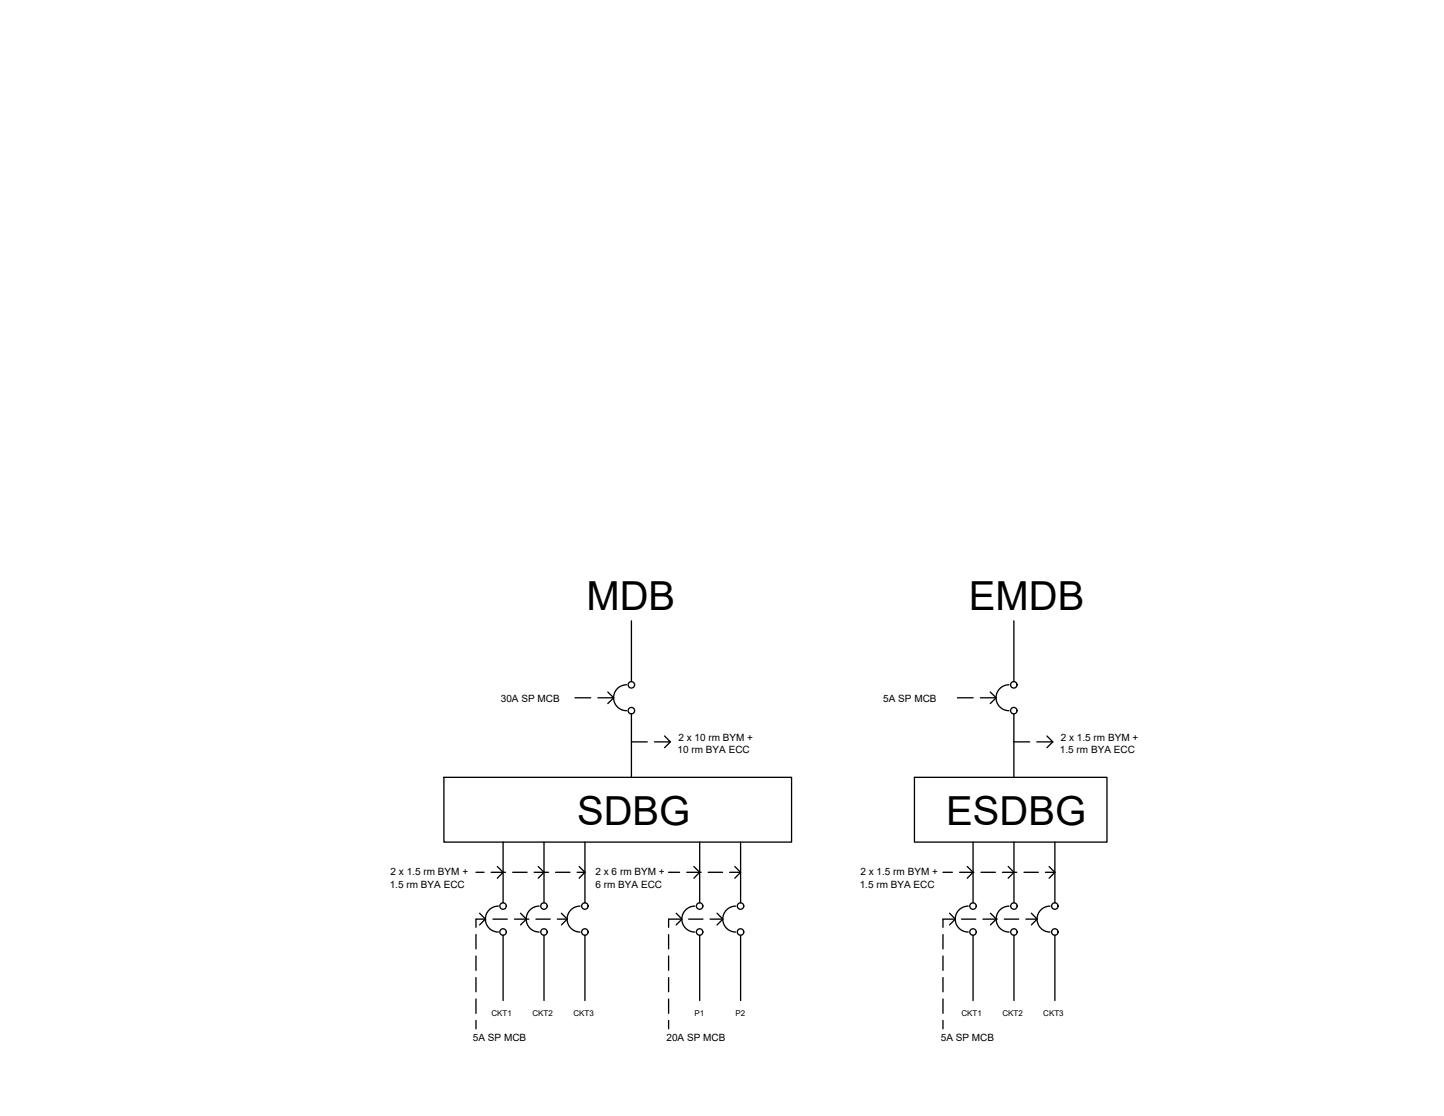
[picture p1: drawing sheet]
<svg xmlns="http://www.w3.org/2000/svg" width="279mm" height="216mm" viewBox="0 0 279 216" stroke-linecap="round" stroke-linejoin="round" font-family="sans-serif">
<!-- layer: 0 -->
<g fill="none" stroke="#000" stroke-width=".25">
<path d="M111.3 135h3M115.7 135h3M117.6 133.9l1.1 1.1-1.1 1.1M121.2 132.5a2.51 2.51 0 0 0-2.5 2.5 2.51 2.51 0 0 0 2.5 2.5M122.2 120.1v11.8M122.2 138.1v12.3M185.3 135h3M189.7 135h3M191.6 133.9l1.1 1.1-1.1 1.1M195.2 132.5a2.51 2.51 0 0 0-2.5 2.5 2.51 2.51 0 0 0 2.5 2.5M196.2 120.1v11.8M196.2 138.1v12.3"/>
<path d="M85.9 150.4h67.3v12.5h-67.3zM122.2 143.5h3M128.6 142.4l1.1 1.1h-3.1M129.7 143.5l-1.1 1.1M176.9 150.4h37.3v12.5h-37.3zM196.2 143.5h3M202.6 142.4l1.1 1.1h-3.1M203.7 143.5l-1.1 1.1M92.1 168.8h1.6M92.8 176.7l1.1 1.1-1.1 1.1M94 177.8h-1.9v1.6M95 168.8h2.8"/>
<path d="M95.4 177.8h2.7M96.2 167.6l1.1 1.2-1.1 1.1M96.4 175.3a2.51 2.51 0 0 0-2.5 2.5 2.51 2.51 0 0 0 2.5 2.5M97.3 162.9v11.8M99.2 168.8h2.8M99.5 177.8h2.8M100.7 176.7l1.1 1.1-1.1 1.1M103.4 168.8h2.7M103.7 177.8h2.8M104.1 167.6l1.2 1.2-1.2 1.1M104.3 175.3a2.51 2.51 0 0 0-2.5 2.5 2.51 2.51 0 0 0 2.5 2.5M105.3 162.9v11.8"/>
<path d="M107.5 168.8h2.8M107.8 177.8h1.9M108.6 176.7l1.1 1.1-1.1 1.1M111.7 168.8h1.5M112.1 167.6l1.1 1.2-1.1 1.1M112.2 175.3a2.51 2.51 0 0 0-2.5 2.5 2.51 2.51 0 0 0 2.5 2.5M113.2 162.9v11.8M129.4 168.8h2.1M130.8 176.7l1.2 1.1-1.2 1.1M131.8 177.8h-2.4v1.6M132.9 168.8h2.8M133.2 177.8h2.8"/>
<path d="M134.3 167.6l1.1 1.2-1.1 1.1M134.4 175.3a2.51 2.51 0 0 0-2.5 2.5 2.51 2.51 0 0 0 2.5 2.5M135.4 162.9v11.8M137 168.8h2.8M137.4 177.8h2.5M138.7 176.7l1.2 1.1-1.2 1.1M141.2 168.8h2.1M142.2 167.6l1.1 1.2-1.1 1.1M142.4 175.3a2.51 2.51 0 0 0-2.6 2.5 2.51 2.51 0 0 0 2.6 2.5M143.3 162.9v11.8M182.5 168.8h1.8M183.7 176.7l1.1 1.1-1.1 1.1"/>
<path d="M184.6 177.8h-2.1v1.6M185.7 168.8h2.7M186 177.8h2.8M187.2 167.6l1.1 1.2-1.1 1.1M187.3 175.3a2.51 2.51 0 0 0-2.5 2.5 2.51 2.51 0 0 0 2.5 2.5M188.3 162.9v11.8M189.8 168.8h2.8M190.2 177.8h2.8M191.6 176.7l1.2 1.1-1.2 1.1M194 168.8h2.7M194.3 177.8h2.8M195.1 167.6l1.1 1.2-1.1 1.1"/>
<path d="M195.3 175.3a2.51 2.51 0 0 0-2.6 2.5 2.51 2.51 0 0 0 2.6 2.5M196.2 162.9v11.8M198.1 168.8h2.8M198.5 177.8h2.2M199.6 176.7l1.1 1.1-1.1 1.1M202.3 168.8h1.8M203 167.6l1.1 1.2-1.1 1.1M203.2 175.3a2.51 2.51 0 0 0-2.5 2.5 2.51 2.51 0 0 0 2.5 2.5M204.1 162.9v11.8M92.1 180.8v2.8M92.1 184.9v2.8M92.1 189.1v2.8"/>
<path d="M92.1 193.3v2.7M92.1 197.4v1.6M97.3 180.9v12.7M105.3 180.9v12.7M113.2 180.9v12.7M129.4 180.8v2.8M129.4 184.9v2.8M129.4 189.1v2.8M129.4 193.3v2.7M129.4 197.4v1.6M135.4 180.9v12.7M143.3 180.9v12.7"/>
<path d="M182.5 180.8v2.8M182.5 184.9v2.8M182.5 189.1v2.8M182.5 193.3v2.7M182.5 197.4v1.6M188.3 180.9v12.7M196.2 180.9v12.7M204.1 180.9v12.7"/>
<circle cx="122.2" cy="137.5" r=".62"/>
<circle cx="122.2" cy="132.5" r=".62"/>
<circle cx="196.2" cy="137.5" r=".62"/>
<circle cx="196.2" cy="132.5" r=".62"/>
<circle cx="97.3" cy="175.3" r=".62"/>
<circle cx="105.3" cy="175.3" r=".62"/>
<circle cx="113.2" cy="175.3" r=".62"/>
<circle cx="135.4" cy="175.3" r=".62"/>
<circle cx="143.3" cy="175.3" r=".62"/>
<circle cx="188.3" cy="175.3" r=".62"/>
<circle cx="196.2" cy="175.3" r=".62"/>
<circle cx="204.1" cy="175.3" r=".62"/>
<circle cx="97.3" cy="180.3" r=".62"/>
<circle cx="105.3" cy="180.3" r=".62"/>
<circle cx="113.2" cy="180.3" r=".62"/>
<circle cx="135.4" cy="180.3" r=".62"/>
<circle cx="143.3" cy="180.3" r=".62"/>
<circle cx="188.3" cy="180.3" r=".62"/>
<circle cx="196.2" cy="180.3" r=".62"/>
<circle cx="204.1" cy="180.3" r=".62"/>
</g>
<g font-size="7.7">
<text x="113.5" y="118">MDB</text>
<text x="187.5" y="118">EMDB</text>
<text x="111.7" y="159.6">SDBG</text>
<text x="183.1" y="159.6">ESDBG</text>
</g>
<g font-size="1.9">
<text x="96.9" y="135.8">30A SP MCB</text>
<text x="170.9" y="135.8">5A SP MCB</text>
<text x="131.3" y="143.4">2 x 10 rm BYM +</text>
<text x="205.3" y="143.4">2 x 1.5 rm BYM +</text>
<text x="131.1" y="145.7">10 rm BYA ECC</text>
<text x="205.1" y="145.7">1.5 rm BYA ECC</text>
<text x="75.4" y="171.7">1.5 rm BYA ECC</text>
<text x="75.6" y="169.4">2 x 1.5 rm BYM +</text>
<text x="115.2" y="171.7">6 rm BYA ECC</text>
<text x="115.2" y="169.4">2 x 6 rm BYM +</text>
<text x="166.3" y="171.7">1.5 rm BYA ECC</text>
<text x="166.5" y="169.4">2 x 1.5 rm BYM +</text>
<text x="91.5" y="201.4">5A SP MCB</text>
<text x="129" y="201.4">20A SP MCB</text>
<text x="182" y="201.4">5A SP MCB</text>
</g>
<g font-size="1.5">
<text x="95.1" y="196.6">CKT1</text>
<text x="103" y="196.6">CKT2</text>
<text x="110.9" y="196.6">CKT3</text>
<text x="134.4" y="196.6">P1</text>
<text x="142.3" y="196.6">P2</text>
<text x="186" y="196.6">CKT1</text>
<text x="194" y="196.6">CKT2</text>
<text x="201.9" y="196.6">CKT3</text>
</g>
</svg>
